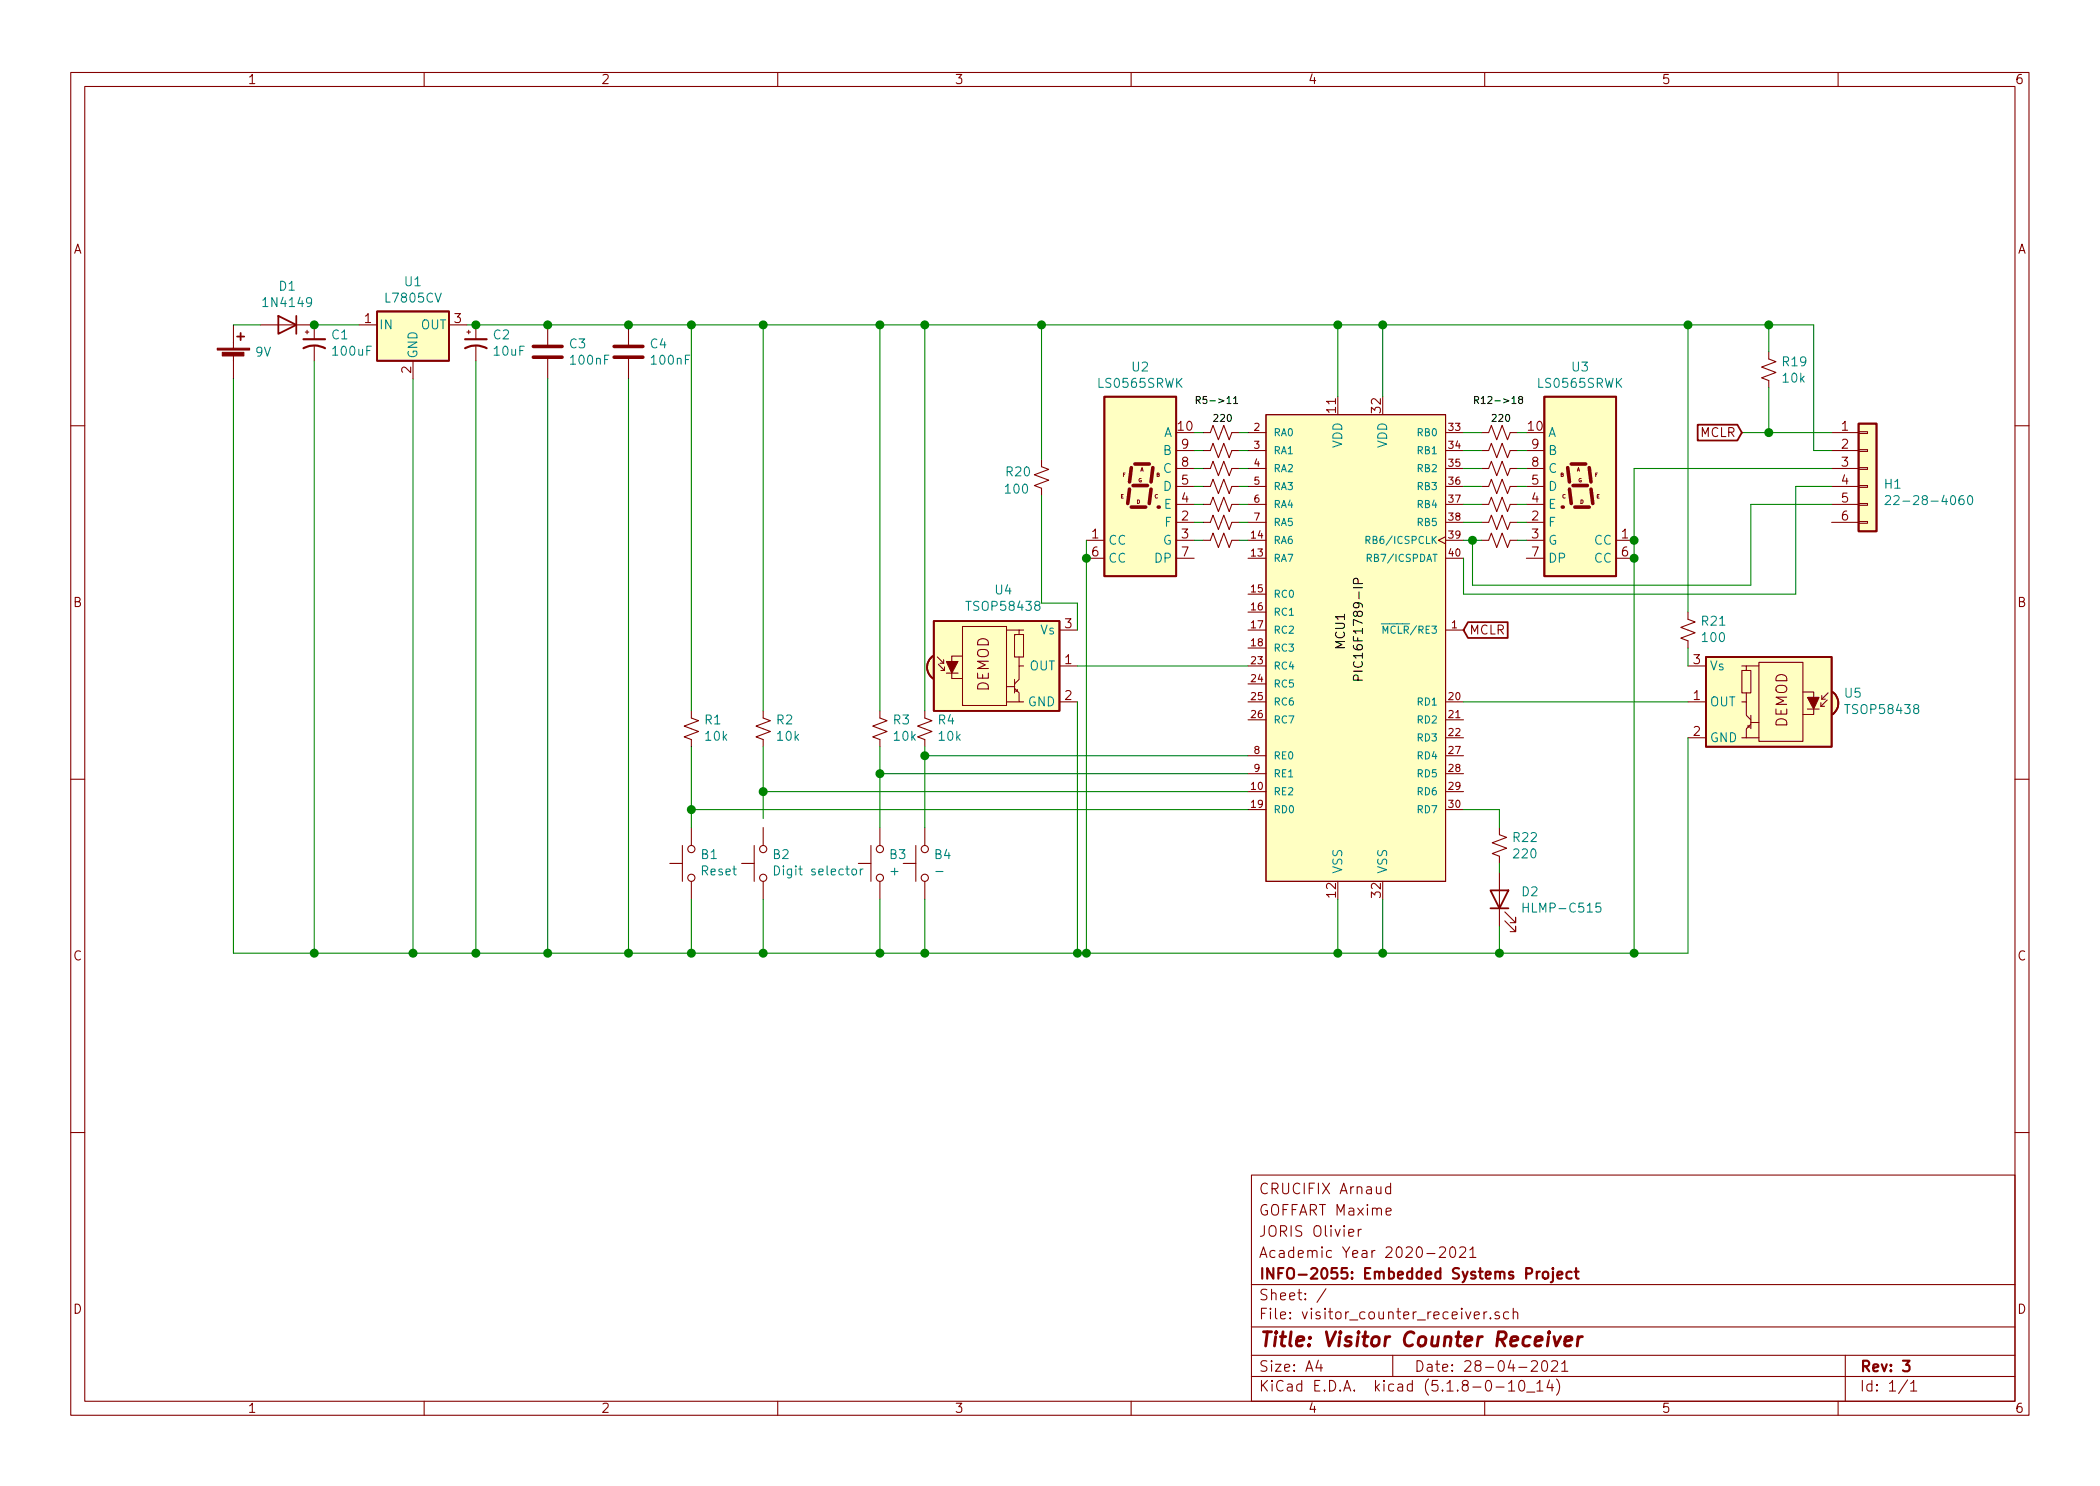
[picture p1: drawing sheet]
EESchema Schematic File Version 4
EELAYER 30 0
EELAYER END
$Descr A4 11693 8268
encoding utf-8
Sheet 1 1
Title "Visitor Counter Receiver"
Date "28-04-2021"
Rev "3"
Comp "INFO-2055: Embedded Systems Project"
Comment1 "Academic Year 2020-2021"
Comment2 "JORIS Olivier"
Comment3 "GOFFART Maxime"
Comment4 "CRUCIFIX Arnaud"
$EndDescr
$Comp
L Device:C C3
U 1 1
P 3050 1950
F 0 "C3" H 3165 1996 50  0000 L CNN
F 1 "100nF" H 3165 1905 50  0000 L CNN
F 2 "" H 3088 1800 50  0001 C CNN
F 3 "~" H 3050 1950 50  0001 C CNN
	1    3050 1950
	1    0    0    -1  
$EndComp
$Comp
L Switch:SW_Push B1
U 1 1
P 3850 4800
F 0 "B1" V 3896 4752 50  0000 R CNN
F 1 "Reset" V 3805 4752 50  0000 R CNN
F 2 "" H 3850 5000 50  0001 C CNN
F 3 "~" H 3850 5000 50  0001 C CNN
	1    3850 4800
	0    -1   -1   0   
$EndComp
Wire Wire Line
	8350 4850 8350 4800
$Comp
L Device:R_Small_US R22
U 1 1
P 8350 4700
F 0 "R22" V 8304 4768 50  0000 L CNN
F 1 "220" V 8395 4768 50  0000 L CNN
F 2 "" V 8350 4700 50  0001 C CNN
F 3 "~" V 8350 4700 50  0001 C CNN
	1    8350 4700
	0    1    1    0   
$EndComp
$Comp
L Device:LED D2
U 1 1
P 8350 5000
F 0 "D2" V 8389 4882 50  0000 R CNN
F 1 "HLMP-C515" V 8298 4882 50  0000 R CNN
F 2 "" H 8350 5000 50  0001 C CNN
F 3 "~" H 8350 5000 50  0001 C CNN
	1    8350 5000
	0    -1   -1   0   
$EndComp
Connection ~ 7700 5300
Wire Wire Line
	8150 3000 8200 3000
$Comp
L Display_Character:HDSP-7503 U3
U 1 1
P 8800 2700
F 0 "U3" H 8800 3367 50  0000 C CNN
F 1 "LS0565SRWK" H 8800 3276 50  0000 C CNN
F 2 "Display_7Segment:HDSP-A151" H 8800 2150 50  0001 C CNN
F 3 "https://docs.broadcom.com/docs/AV02-2553EN" H 8400 3250 50  0001 C CNN
	1    8800 2700
	-1   0    0    -1  
$EndComp
Wire Wire Line
	7700 5300 7700 5000
Wire Wire Line
	7450 5300 7450 5000
Wire Wire Line
	7700 1800 7700 2200
Wire Wire Line
	7450 1800 7700 1800
Wire Wire Line
	7450 1800 7450 2200
$Comp
L eec:PIC16F1789-I_P U
U 1 1
P 6950 2400
F 0 "U" H 7550 2573 50  0001 C CNN
F 1 "PIC16F1789-I_P" H 7550 2574 50  0001 C BNN
F 2 "Microchip-PIC16F1789-I_P-*" H 6950 2800 50  0001 L CNN
F 3 "http://ww1.microchip.com/downloads/en/DeviceDoc/41675A.pdf" H 6950 2900 50  0001 L CNN
F 4 "Manufacturer URL" H 6950 3000 50  0001 L CNN "Component Link 1 Description"
F 5 "http://www.microchip.com/" H 6950 3100 50  0001 L CNN "Component Link 1 URL"
F 6 "Package Specification" H 6950 3200 50  0001 L CNN "Component Link 3 Description"
F 7 "http://www.microchip.com/stellent/groups/techpub_sg/documents/packagingspec/en012702.pdf" H 6950 3300 50  0001 L CNN "Component Link 3 URL"
F 8 "2.3 to 5.5 V" H 6950 3900 50  0001 L CNN "VCC Range"
F 9 "Rev. A" H 6950 2400 50  0001 C CNN "Datasheet Version"
F 10 "Through Hole" H 6950 2400 50  0001 C CNN "Mounting Technology"
F 11 "40-Lead Plastic Dual In-Line Package, Body 51.75 x 13.53 mm, Pitch 2.54 mm" H 6950 2400 50  0001 C CNN "Package Description"
F 12 "C04-016B, 04/2013" H 6950 2400 50  0001 C CNN "Package Version"
F 13 "Tube" H 6950 2400 50  0001 C CNN "Packing"
F 14 "IC" H 6950 2400 50  0001 C CNN "category"
F 15 "10490062" H 6950 2400 50  0001 C CNN "ciiva ids"
F 16 "yes" H 6950 2400 50  0001 C CNN "imported"
F 17 "14c9a75bf827425d" H 6950 2400 50  0001 C CNN "library id"
F 18 "Microchip" H 6950 2400 50  0001 C CNN "manufacturer"
F 19 "PDIP-P40" H 6950 2400 50  0001 C CNN "package"
F 20 "1396429688" H 6950 2400 50  0001 C CNN "release date"
F 21 "87B779B8-BAE6-4182-B993-E708CD3A73B9" H 6950 2400 50  0001 C CNN "vault revision"
	1    6950 2400
	1    0    0    -1  
$EndComp
Connection ~ 7450 1800
$Comp
L Device:R_Small_US R1
U 1 1
P 3850 4050
F 0 "R1" V 3896 3982 50  0000 R CNN
F 1 "10k" V 3805 3982 50  0000 R CNN
F 2 "" V 3850 4050 50  0001 C CNN
F 3 "~" V 3850 4050 50  0001 C CNN
	1    3850 4050
	0    -1   -1   0   
$EndComp
$Comp
L Switch:SW_Push B3
U 1 1
P 4900 4800
F 0 "B3" V 4946 4752 50  0000 R CNN
F 1 "+" V 4855 4752 50  0000 R CNN
F 2 "" H 4900 5000 50  0001 C CNN
F 3 "~" H 4900 5000 50  0001 C CNN
	1    4900 4800
	0    -1   -1   0   
$EndComp
$Comp
L Switch:SW_Push B2
U 1 1
P 4250 4800
F 0 "B2" V 4296 4752 50  0000 R CNN
F 1 "Digit selector" V 4205 4752 50  0000 R CNN
F 2 "" H 4250 5000 50  0001 C CNN
F 3 "~" H 4250 5000 50  0001 C CNN
	1    4250 4800
	0    -1   -1   0   
$EndComp
Connection ~ 7450 5300
$Comp
L Connector_Generic_MountingPin:Conn_01x06_MountingPin H1
U 1 1
P 10400 2600
F 0 "H1" H 10488 2514 50  0000 L CNN
F 1 "22-28-4060" H 10488 2423 50  0000 L CNN
F 2 "" H 10400 2600 50  0001 C CNN
F 3 "~" H 10400 2600 50  0001 C CNN
	1    10400 2600
	1    0    0    -1  
$EndComp
$Comp
L Device:R_Small_US R19
U 1 1
P 9850 2050
F 0 "R19" V 9804 2118 50  0000 L CNN
F 1 "10k" V 9895 2118 50  0000 L CNN
F 2 "" V 9850 2050 50  0001 C CNN
F 3 "~" V 9850 2050 50  0001 C CNN
	1    9850 2050
	0    1    1    0   
$EndComp
Connection ~ 7700 1800
Wire Wire Line
	10200 2500 10100 2500
Wire Wire Line
	10100 2500 10100 1800
Wire Wire Line
	9850 1950 9850 1800
Connection ~ 9850 1800
Wire Wire Line
	9850 1800 10100 1800
Text GLabel 8150 3500 2    50   Input ~ 0
MCLR
Wire Wire Line
	10200 2400 9850 2400
Wire Wire Line
	9850 2150 9850 2400
Connection ~ 9850 2400
Wire Wire Line
	9850 2400 9700 2400
Text GLabel 9700 2400 0    50   Input ~ 0
MCLR
$Comp
L Display_Character:HDSP-7503 U2
U 1 1
P 6350 2700
F 0 "U2" H 6350 3367 50  0000 C CNN
F 1 "LS0565SRWK" H 6350 3276 50  0000 C CNN
F 2 "Display_7Segment:HDSP-A151" H 6350 2150 50  0001 C CNN
F 3 "https://docs.broadcom.com/docs/AV02-2553EN" H 5950 3250 50  0001 C CNN
	1    6350 2700
	1    0    0    -1  
$EndComp
Wire Wire Line
	10000 2700 10200 2700
Wire Wire Line
	8150 3100 8150 3300
Wire Wire Line
	8200 3250 8200 3000
Wire Wire Line
	8200 3250 9750 3250
Wire Wire Line
	9750 3250 9750 2800
Wire Wire Line
	9750 2800 10200 2800
Wire Wire Line
	10000 2700 10000 3300
Wire Wire Line
	8150 3300 10000 3300
Wire Wire Line
	7700 5300 8350 5300
Wire Wire Line
	8150 4500 8350 4500
Wire Wire Line
	8350 4500 8350 4600
Wire Wire Line
	8350 5150 8350 5300
Connection ~ 8350 5300
Text Label 7500 3400 3    50   ~ 0
MCU1
Text Label 7600 3200 3    50   ~ 0
PIC16F1789-IP
Wire Wire Line
	8350 5300 9100 5300
$Comp
L Device:R_Small_US R?
U 1 1
P 8350 2400
F 0 "R?" H 8350 2605 50  0001 C CNN
F 1 "R_Small_US" H 8350 2514 50  0001 C CNN
F 2 "" V 8350 2400 50  0001 C CNN
F 3 "~" V 8350 2400 50  0001 C CNN
	1    8350 2400
	1    0    0    -1  
$EndComp
$Comp
L Device:R_Small_US R?
U 1 1
P 8350 2500
F 0 "R?" H 8350 2705 50  0001 C CNN
F 1 "R_Small_US" H 8350 2614 50  0001 C CNN
F 2 "" V 8350 2500 50  0001 C CNN
F 3 "~" V 8350 2500 50  0001 C CNN
	1    8350 2500
	1    0    0    -1  
$EndComp
$Comp
L Device:R_Small_US R?
U 1 1
P 8350 2600
F 0 "R?" H 8350 2805 50  0001 C CNN
F 1 "R_Small_US" H 8350 2714 50  0001 C CNN
F 2 "" V 8350 2600 50  0001 C CNN
F 3 "~" V 8350 2600 50  0001 C CNN
	1    8350 2600
	1    0    0    -1  
$EndComp
$Comp
L Device:R_Small_US R?
U 1 1
P 8350 2700
F 0 "R?" H 8350 2905 50  0001 C CNN
F 1 "R_Small_US" H 8350 2814 50  0001 C CNN
F 2 "" V 8350 2700 50  0001 C CNN
F 3 "~" V 8350 2700 50  0001 C CNN
	1    8350 2700
	1    0    0    -1  
$EndComp
$Comp
L Device:R_Small_US R?
U 1 1
P 8350 2800
F 0 "R?" H 8350 3005 50  0001 C CNN
F 1 "R_Small_US" H 8350 2914 50  0001 C CNN
F 2 "" V 8350 2800 50  0001 C CNN
F 3 "~" V 8350 2800 50  0001 C CNN
	1    8350 2800
	1    0    0    -1  
$EndComp
$Comp
L Device:R_Small_US R?
U 1 1
P 8350 2900
F 0 "R?" H 8350 3105 50  0001 C CNN
F 1 "R_Small_US" H 8350 3014 50  0001 C CNN
F 2 "" V 8350 2900 50  0001 C CNN
F 3 "~" V 8350 2900 50  0001 C CNN
	1    8350 2900
	1    0    0    -1  
$EndComp
$Comp
L Device:R_Small_US R?
U 1 1
P 8350 3000
F 0 "R?" H 8350 3205 50  0001 C CNN
F 1 "R_Small_US" H 8350 3114 50  0001 C CNN
F 2 "" V 8350 3000 50  0001 C CNN
F 3 "~" V 8350 3000 50  0001 C CNN
	1    8350 3000
	1    0    0    -1  
$EndComp
Wire Wire Line
	8250 2400 8150 2400
Wire Wire Line
	8150 2500 8250 2500
Wire Wire Line
	8150 2600 8250 2600
Wire Wire Line
	8150 2700 8250 2700
Wire Wire Line
	8150 2800 8250 2800
Wire Wire Line
	8150 2900 8250 2900
Wire Wire Line
	8450 2400 8500 2400
Wire Wire Line
	8450 2500 8500 2500
Wire Wire Line
	8450 2600 8500 2600
Wire Wire Line
	8450 2700 8500 2700
Wire Wire Line
	8450 2800 8500 2800
Wire Wire Line
	8450 3000 8500 3000
Wire Wire Line
	8200 3000 8250 3000
Connection ~ 8200 3000
Wire Wire Line
	9100 3000 9100 3100
Connection ~ 9100 3100
$Comp
L Device:R_Small_US R?
U 1 1
P 6800 2400
F 0 "R?" H 6800 2605 50  0001 C CNN
F 1 "R_Small_US" H 6800 2514 50  0001 C CNN
F 2 "" V 6800 2400 50  0001 C CNN
F 3 "~" V 6800 2400 50  0001 C CNN
	1    6800 2400
	1    0    0    -1  
$EndComp
$Comp
L Device:R_Small_US R?
U 1 1
P 6800 2500
F 0 "R?" H 6800 2705 50  0001 C CNN
F 1 "R_Small_US" H 6800 2614 50  0001 C CNN
F 2 "" V 6800 2500 50  0001 C CNN
F 3 "~" V 6800 2500 50  0001 C CNN
	1    6800 2500
	1    0    0    -1  
$EndComp
$Comp
L Device:R_Small_US R?
U 1 1
P 6800 2600
F 0 "R?" H 6800 2805 50  0001 C CNN
F 1 "R_Small_US" H 6800 2714 50  0001 C CNN
F 2 "" V 6800 2600 50  0001 C CNN
F 3 "~" V 6800 2600 50  0001 C CNN
	1    6800 2600
	1    0    0    -1  
$EndComp
$Comp
L Device:R_Small_US R?
U 1 1
P 6800 2700
F 0 "R?" H 6800 2905 50  0001 C CNN
F 1 "R_Small_US" H 6800 2814 50  0001 C CNN
F 2 "" V 6800 2700 50  0001 C CNN
F 3 "~" V 6800 2700 50  0001 C CNN
	1    6800 2700
	1    0    0    -1  
$EndComp
$Comp
L Device:R_Small_US R?
U 1 1
P 6800 2800
F 0 "R?" H 6800 3005 50  0001 C CNN
F 1 "R_Small_US" H 6800 2914 50  0001 C CNN
F 2 "" V 6800 2800 50  0001 C CNN
F 3 "~" V 6800 2800 50  0001 C CNN
	1    6800 2800
	1    0    0    -1  
$EndComp
$Comp
L Device:R_Small_US R?
U 1 1
P 6800 2900
F 0 "R?" H 6800 3105 50  0001 C CNN
F 1 "R_Small_US" H 6800 3014 50  0001 C CNN
F 2 "" V 6800 2900 50  0001 C CNN
F 3 "~" V 6800 2900 50  0001 C CNN
	1    6800 2900
	1    0    0    -1  
$EndComp
$Comp
L Device:R_Small_US R?
U 1 1
P 6800 3000
F 0 "R?" H 6800 3205 50  0001 C CNN
F 1 "R_Small_US" H 6800 3114 50  0001 C CNN
F 2 "" V 6800 3000 50  0001 C CNN
F 3 "~" V 6800 3000 50  0001 C CNN
	1    6800 3000
	1    0    0    -1  
$EndComp
Wire Wire Line
	6650 2400 6700 2400
Wire Wire Line
	6900 2400 6950 2400
Wire Wire Line
	6900 2500 6950 2500
Wire Wire Line
	6900 2600 6950 2600
Wire Wire Line
	6900 2700 6950 2700
Wire Wire Line
	6900 2800 6950 2800
Wire Wire Line
	6900 2900 6950 2900
Wire Wire Line
	6900 3000 6950 3000
Wire Wire Line
	6650 3000 6700 3000
Wire Wire Line
	6650 2900 6700 2900
Wire Wire Line
	6650 2800 6700 2800
Wire Wire Line
	6650 2700 6700 2700
Wire Wire Line
	6650 2600 6700 2600
Wire Wire Line
	6650 2500 6700 2500
Wire Wire Line
	8450 2900 8500 2900
Text Label 8200 2250 0    39   ~ 0
R12->18
Text Label 6650 2250 0    39   ~ 0
R5->11
Text Label 8300 2350 0    39   ~ 0
220
Text Label 6750 2350 0    39   ~ 0
220
Wire Wire Line
	6050 3000 6050 3100
Connection ~ 6050 3100
Connection ~ 6050 5300
Wire Wire Line
	9100 2600 9100 3000
Connection ~ 9100 3000
Wire Wire Line
	9100 2600 10200 2600
$Comp
L Switch:SW_Push B4
U 1 1
P 5150 4800
F 0 "B4" V 5196 4752 50  0000 R CNN
F 1 "-" V 5105 4752 50  0000 R CNN
F 2 "" H 5150 5000 50  0001 C CNN
F 3 "~" H 5150 5000 50  0001 C CNN
	1    5150 4800
	0    -1   -1   0   
$EndComp
$Comp
L Device:R_Small_US R2
U 1 1
P 4250 4050
F 0 "R2" V 4296 3982 50  0000 R CNN
F 1 "10k" V 4205 3982 50  0000 R CNN
F 2 "" V 4250 4050 50  0001 C CNN
F 3 "~" V 4250 4050 50  0001 C CNN
	1    4250 4050
	0    -1   -1   0   
$EndComp
$Comp
L Device:R_Small_US R3
U 1 1
P 4900 4050
F 0 "R3" V 4946 3982 50  0000 R CNN
F 1 "10k" V 4855 3982 50  0000 R CNN
F 2 "" V 4900 4050 50  0001 C CNN
F 3 "~" V 4900 4050 50  0001 C CNN
	1    4900 4050
	0    -1   -1   0   
$EndComp
$Comp
L Device:R_Small_US R4
U 1 1
P 5150 4050
F 0 "R4" V 5196 3982 50  0000 R CNN
F 1 "10k" V 5105 3982 50  0000 R CNN
F 2 "" V 5150 4050 50  0001 C CNN
F 3 "~" V 5150 4050 50  0001 C CNN
	1    5150 4050
	0    -1   -1   0   
$EndComp
Wire Wire Line
	3050 2100 3050 5300
Wire Wire Line
	7450 5300 7700 5300
$Comp
L Device:Battery_Cell BT?
U 1 1
P 1300 2000
F 0 "BT?" H 1418 2096 50  0001 L CNN
F 1 "9V" H 1418 2050 50  0000 L CNN
F 2 "" V 1300 2060 50  0001 C CNN
F 3 "~" V 1300 2060 50  0001 C CNN
	1    1300 2000
	1    0    0    -1  
$EndComp
$Comp
L Diode:1N4149 D1
U 1 1
P 1600 1800
F 0 "D1" H 1600 2017 50  0000 C CNN
F 1 "1N4149" H 1600 1926 50  0000 C CNN
F 2 "Diode_THT:D_DO-35_SOD27_P7.62mm_Horizontal" H 1600 1625 50  0001 C CNN
F 3 "http://www.microsemi.com/document-portal/doc_view/11580-lds-0239" H 1600 1800 50  0001 C CNN
	1    1600 1800
	-1   0    0    -1  
$EndComp
$Comp
L Regulator_Linear:L7805 U1
U 1 1
P 2300 1800
F 0 "U1" H 2300 2042 50  0000 C CNN
F 1 "L7805CV" H 2300 1951 50  0000 C CNN
F 2 "" H 2325 1650 50  0001 L CIN
F 3 "http://www.st.com/content/ccc/resource/technical/document/datasheet/41/4f/b3/b0/12/d4/47/88/CD00000444.pdf/files/CD00000444.pdf/jcr:content/translations/en.CD00000444.pdf" H 2300 1750 50  0001 C CNN
	1    2300 1800
	1    0    0    -1  
$EndComp
$Comp
L Device:CP1_Small C1
U 1 1
P 1750 1900
F 0 "C1" H 1841 1946 50  0000 L CNN
F 1 "100uF" H 1841 1855 50  0000 L CNN
F 2 "" H 1750 1900 50  0001 C CNN
F 3 "~" H 1750 1900 50  0001 C CNN
	1    1750 1900
	1    0    0    -1  
$EndComp
Wire Wire Line
	2600 1800 2650 1800
Connection ~ 3050 1800
Wire Wire Line
	2300 2100 2300 5300
Connection ~ 3050 5300
Connection ~ 2300 5300
Wire Wire Line
	2300 5300 2650 5300
Wire Wire Line
	1300 1800 1450 1800
Wire Wire Line
	1300 2100 1300 5300
$Comp
L Device:CP1_Small C2
U 1 1
P 2650 1900
F 0 "C2" H 2741 1946 50  0000 L CNN
F 1 "10uF" H 2741 1855 50  0000 L CNN
F 2 "" H 2650 1900 50  0001 C CNN
F 3 "~" H 2650 1900 50  0001 C CNN
	1    2650 1900
	1    0    0    -1  
$EndComp
Wire Wire Line
	2650 2000 2650 5300
Connection ~ 2650 5300
Wire Wire Line
	2650 5300 3050 5300
Connection ~ 1750 1800
Wire Wire Line
	1750 1800 2000 1800
Wire Wire Line
	1300 5300 1750 5300
Wire Wire Line
	1750 2000 1750 5300
Connection ~ 1750 5300
Wire Wire Line
	1750 5300 2300 5300
Connection ~ 2650 1800
Wire Wire Line
	2650 1800 3050 1800
Wire Wire Line
	3050 5300 3500 5300
$Comp
L Device:C C4
U 1 1
P 3500 1950
F 0 "C4" H 3615 1996 50  0000 L CNN
F 1 "100nF" H 3615 1905 50  0000 L CNN
F 2 "" H 3538 1800 50  0001 C CNN
F 3 "~" H 3500 1950 50  0001 C CNN
	1    3500 1950
	1    0    0    -1  
$EndComp
Wire Wire Line
	3500 2100 3500 5300
Connection ~ 3500 5300
Wire Wire Line
	6050 3100 6050 5300
Wire Wire Line
	9100 3100 9100 5300
$Comp
L Device:R_Small_US R21
U 1 1
P 9400 3500
F 0 "R21" V 9446 3432 50  0000 R CNN
F 1 "100" V 9355 3432 50  0000 R CNN
F 2 "" V 9400 3500 50  0001 C CNN
F 3 "~" V 9400 3500 50  0001 C CNN
	1    9400 3500
	0    -1   -1   0   
$EndComp
Connection ~ 9100 5300
Wire Wire Line
	3050 1800 3500 1800
Wire Wire Line
	3850 1800 3850 3950
Connection ~ 3850 1800
Wire Wire Line
	3850 1800 4250 1800
Wire Wire Line
	3500 5300 3850 5300
Wire Wire Line
	3850 5000 3850 5300
Connection ~ 3850 5300
Wire Wire Line
	3850 5300 4250 5300
Wire Wire Line
	4250 3950 4250 1800
Connection ~ 4250 1800
Wire Wire Line
	4250 1800 4900 1800
Wire Wire Line
	4250 4550 4250 4400
Wire Wire Line
	4250 5000 4250 5300
Connection ~ 4250 5300
Connection ~ 4250 4400
Wire Wire Line
	4250 4400 4250 4150
Wire Wire Line
	4250 4400 6950 4400
Wire Wire Line
	4250 5300 4900 5300
Wire Wire Line
	4900 3950 4900 1800
Connection ~ 4900 1800
Wire Wire Line
	4900 1800 5150 1800
Wire Wire Line
	4900 5000 4900 5300
Connection ~ 4900 5300
Wire Wire Line
	4900 5300 5150 5300
Wire Wire Line
	4900 4600 4900 4300
Connection ~ 4900 4300
Wire Wire Line
	4900 4300 4900 4150
Wire Wire Line
	4900 4300 6950 4300
Wire Wire Line
	5150 4150 5150 4200
Connection ~ 5150 4200
Wire Wire Line
	5150 4200 5150 4600
Wire Wire Line
	5150 5000 5150 5300
Connection ~ 5150 5300
Wire Wire Line
	5150 3950 5150 1800
Connection ~ 5150 1800
Wire Wire Line
	5150 4200 6950 4200
Wire Wire Line
	6050 5300 7450 5300
Connection ~ 3500 1800
Wire Wire Line
	3500 1800 3850 1800
Wire Wire Line
	3850 4150 3850 4500
Wire Wire Line
	6950 4500 3850 4500
Connection ~ 3850 4500
Wire Wire Line
	3850 4500 3850 4600
Wire Wire Line
	5150 1800 5800 1800
Wire Wire Line
	5150 5300 6000 5300
Wire Wire Line
	6000 3700 6950 3700
Wire Wire Line
	6000 3900 6000 5300
Connection ~ 6000 5300
Wire Wire Line
	6000 5300 6050 5300
Wire Wire Line
	5800 2550 5800 1800
Connection ~ 5800 1800
Wire Wire Line
	5800 1800 7450 1800
Wire Wire Line
	5800 2750 5800 3350
Wire Wire Line
	5800 3350 6000 3350
Wire Wire Line
	6000 3350 6000 3500
$Comp
L Interface_Optical:TSOP584xx U4
U 1 1
P 5600 3700
F 0 "U4" H 5588 4125 50  0000 C CNN
F 1 "TSOP58438" H 5588 4034 50  0000 C CNN
F 2 "OptoDevice:Vishay_MINICAST-3Pin" H 5550 3325 50  0001 C CNN
F 3 "http://www.vishay.com/docs/82461/tsop582.pdf" H 6250 4000 50  0001 C CNN
	1    5600 3700
	1    0    0    -1  
$EndComp
Wire Wire Line
	7700 1800 9400 1800
$Comp
L Interface_Optical:TSOP584xx U5
U 1 1
P 9800 3900
F 0 "U5" H 9334 3950 50  0000 R CNN
F 1 "TSOP58438" H 9334 3859 50  0000 R CNN
F 2 "OptoDevice:Vishay_MINICAST-3Pin" H 9750 3525 50  0001 C CNN
F 3 "http://www.vishay.com/docs/82461/tsop582.pdf" H 10450 4200 50  0001 C CNN
	1    9800 3900
	-1   0    0    -1  
$EndComp
Wire Wire Line
	8150 3900 9400 3900
Wire Wire Line
	9100 5300 9400 5300
Wire Wire Line
	9400 4100 9400 5300
Wire Wire Line
	9400 3600 9400 3700
Wire Wire Line
	9400 3400 9400 1800
Connection ~ 9400 1800
Wire Wire Line
	9400 1800 9850 1800
$Comp
L Device:R_Small_US R20
U 1 1
P 5800 2650
F 0 "R20" V 5800 2855 50  0000 R TNN
F 1 "100" V 5760 2863 50  0000 R BNN
F 2 "" V 5800 2650 50  0001 C CNN
F 3 "~" V 5800 2650 50  0001 C CNN
	1    5800 2650
	0    -1   -1   0   
$EndComp
$EndSCHEMATC
